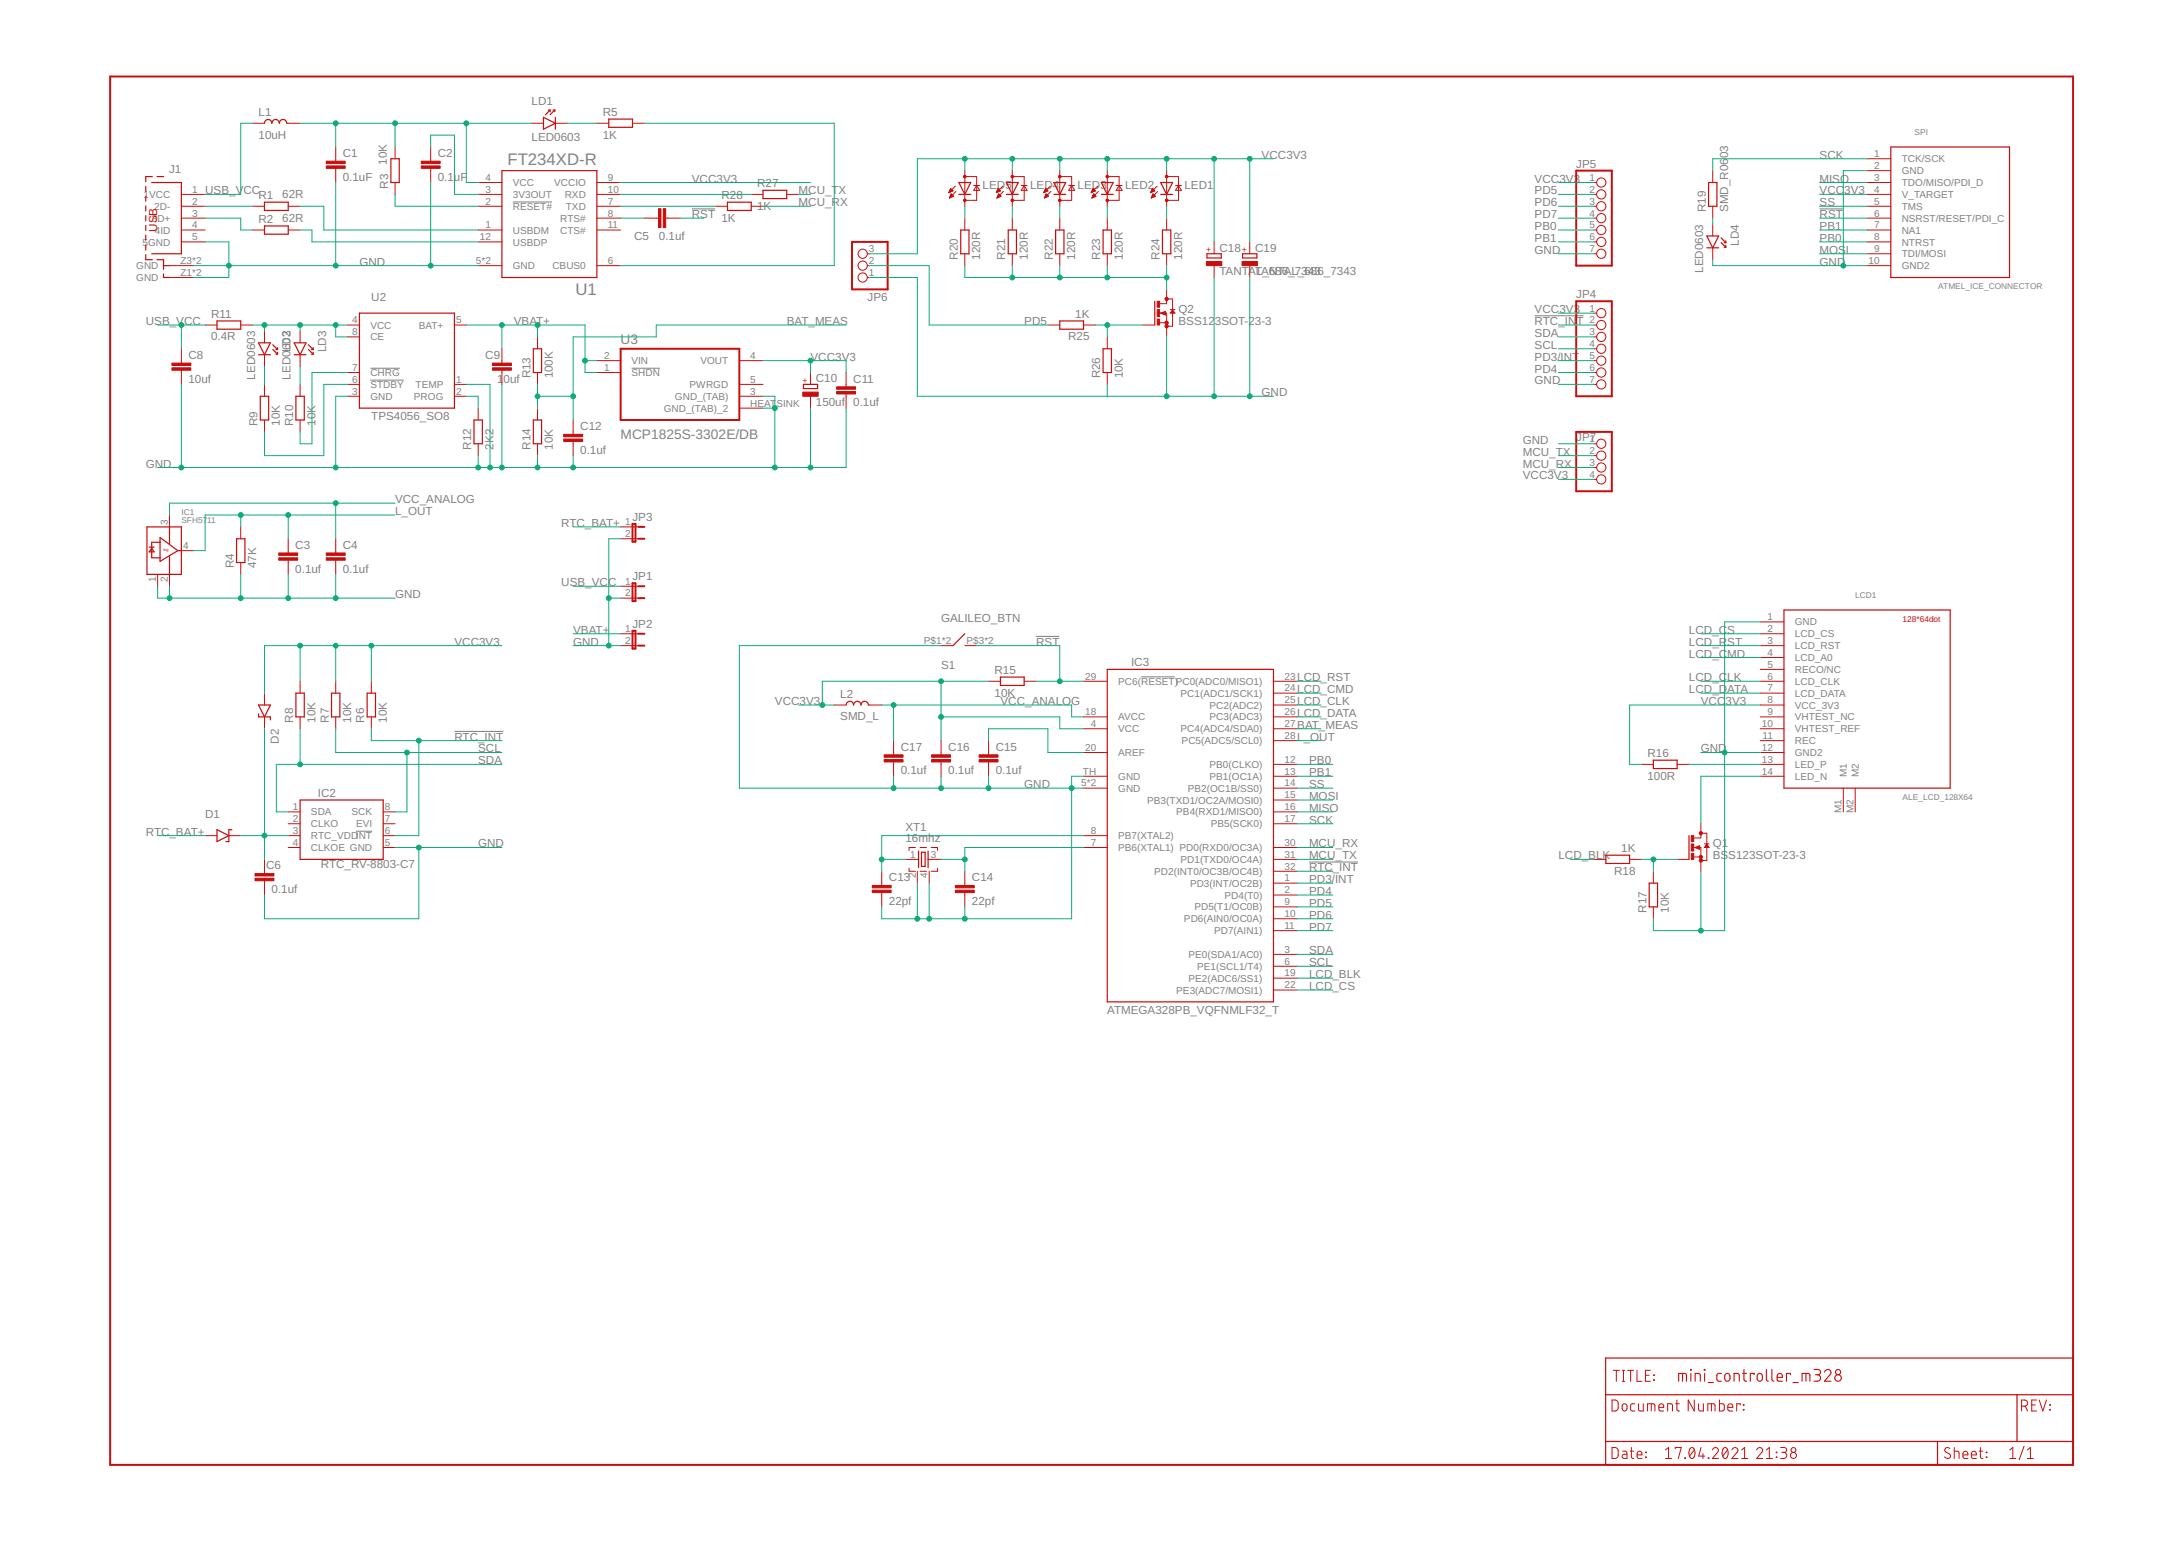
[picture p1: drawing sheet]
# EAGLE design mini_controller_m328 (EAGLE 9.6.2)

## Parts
C1  0.1uF  SMD_C0603  [0603]
C2  0.1uF  SMD_C0603  [0603]
C3  0.1uf  SMD_C0603  [0603]
C4  0.1uf  SMD_C0603  [0603]
C5  0.1uf  SMD_C0603  [0603]
C6  0.1uf  SMD_C0603  [0603]
C8  10uf  SMD_C1206  [1206]
C9  10uf  SMD_C1206  [1206]
C10  150uf  TANTAL_150UF_3528  [KA-3528ASYC]
C11  0.1uf  SMD_C0603  [0603]
C12  0.1uf  SMD_C0603  [0603]
C13  22pf  SMD_C0603  [0603]
C14  22pf  SMD_C0603  [0603]
C15  0.1uf  SMD_C0603  [0603]
C16  0.1uf  SMD_C0603  [0603]
C17  0.1uf  SMD_C0603  [0603]
C18  TANTAL_686_7343  [D/7343-31R]
C19  TANTAL_686_7343  [D/7343-31R]
D1  D_SOD323  [SOD-323_D]
D2  D_SOD323  [SOD-323_D]
IC1  SFH5711  [SFH5711]
IC2  RTC_RV-8803-C7  [C7_RTC]
IC3  ATMEGA328PB_VQFNMLF32_T  [MLF32-TH]
J1  MINI_USB_TYP_B_@  [65100516121]
JP1  JP1E  [JP1]
JP2  JP1E  [JP1]
JP3  JP1E  [JP1]
JP4  PINHD-1X7  [1X07]
JP5  PINHD-1X7  [1X07]
JP6  PINHD-1X3  [1X03]
JP7  PINHD-1X4  [1X04]
L1  10uH  SMD_L  [0805]
L2  SMD_L  [0805]
LCD1  ALE_LCD_128X64  [ALE_LCD_14PIN_CONNECTOR]
LD1  LED0603  [0603_P]
LD2  LED0603  [0603_P]
LD3  LED0603  [0603_P]
LD4  LED0603  [0603_P]
LED1  GM5BW96385A  [GM5BW96385A]
LED2  GM5BW96385A  [GM5BW96385A]
LED3  GM5BW96385A  [GM5BW96385A]
LED4  GM5BW96385A  [GM5BW96385A]
LED5  GM5BW96385A  [GM5BW96385A]
Q1  BSS123SOT-23-3  [SOT-23(3)]
Q2  BSS123SOT-23-3  [SOT-23(3)]
R1  62R  SMD_R0603  [0603]
R2  62R  SMD_R0603  [0603]
R3  10K  SMD_R0603  [0603]
R4  47K  SMD_R0603  [0603]
R5  1K  SMD_R0603  [0603]
R6  10K  SMD_R0603  [0603]
R7  10K  SMD_R0603  [0603]
R8  10K  SMD_R0603  [0603]
R9  10K  SMD_R0603  [0603]
R10  10K  SMD_R0603  [0603]
R11  0.4R  SMD_R1206  [1206]
R12  2K2  SMD_R0603  [0603]
R13  100K  SMD_R0603  [0603]
R14  10K  SMD_R0603  [0603]
R15  10K  SMD_R0603  [0603]
R16  100R  SMD_R0603  [0603]
R17  10K  SMD_R0603  [0603]
R18  1K  SMD_R0603  [0603]
R19  SMD_R0603  [0603]
R20  120R  SMD_R1206  [1206]
R21  120R  SMD_R1206  [1206]
R22  120R  SMD_R1206  [1206]
R23  120R  SMD_R1206  [1206]
R24  120R  SMD_R1206  [1206]
R25  1K  SMD_R0603  [0603]
R26  10K  SMD_R0603  [0603]
R27  1K  SMD_R0603  [0603]
R28  1K  SMD_R0603  [0603]
S1  GALILEO_BTN  [GALILEO_VERT_BTN]
SPI  ATMEL_ICE_CONNECTOR  [MINI10P_SPI/JTAG/PDI]
U1  FT234XD-R  [IC_FT234XD-R]
U2  TPS4056_SO8  [SO8]
U3  MCP1825S-3302E/DB  [SOT230P700X180-4N]
XT1  16mhz  QUARTZ_ZQ  [QUARTZ_3X3MM]

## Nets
!CHRG: R10.1 U2.7(!CHRG)
!RST: C5.2 IC3.29(PC6(!RESET!)) R15.2 S1.P$3 S1.P$4 SPI.6(NSRST/RESET/PDI_C)
!RTC_INT: IC2.6(!INT) IC3.32(PD2(INT0/OC3B/OC4B)) JP4.2 R6.1
BAT_MEAS: C12.1 IC3.27(PC4(ADC4/SDA0)) R13.1 R14.2
DM1: J1.2(2D-) R1.1
DM2: R1.2 U1.1(USBDM)
DP1: J1.3(3D+) R2.1
DP2: R2.2 U1.12(USBDP)
GND: C1.2 C2.2 C3.2 C4.2 C6.2 C8.2 C9.2 C10.M(-) C11.2 C12.2 C13.2 C14.2 C15.2 C16.2 C17.2 C18.- C19.- IC1.1 IC1.2 IC2.5(GND) IC3.5(GND) IC3.21(GND) IC3.TH(GND) J1.5(5GND) J1.Z1(GND) J1.Z2(GND) J1.Z3(GND) J1.Z4(GND) JP1.2 JP2.2 JP3.2 JP4.7 JP5.7 JP6.1 JP7.1 LCD1.1(GND) LCD1.12(GND2) LD4.1(K) Q1.2(S) Q2.2(S) R4.1 R12.1 R14.1 R17.1 R26.1 S1.P$1 S1.P$2 SPI.2(GND) SPI.10(GND2) U1.5(GND) U1.13(GND) U2.1(TEMP) U2.3(GND) U3.3(GND_(TAB)) U3.HEATSINK(GND_(TAB)_2) XT1.2 XT1.4
L_OUT: C3.1 IC1.4 IC3.28(PC5(ADC5/SCL0)) R4.2
LCD_BLK: IC3.19(PE2(ADC6/SS1)) R18.2
LCD_CLK: IC3.25(PC2(ADC2)) LCD1.6(LCD_CLK)
LCD_CMD: IC3.24(PC1(ADC1/SCK1)) LCD1.4(LCD_A0)
LCD_CS: IC3.22(PE3(ADC7/MOSI1)) LCD1.2(LCD_CS)
LCD_DATA: IC3.26(PC3(ADC3)) LCD1.7(LCD_DATA)
LCD_RST: IC3.23(PC0(ADC0/MISO1)) LCD1.3(LCD_RST)
MCU_RX: IC3.30(PD0(RXD0/OC3A)) JP7.3 R28.2
MCU_TX: IC3.31(PD1(TXD0/OC4A)) JP7.2 R27.2
MISO: IC3.16(PB4(RXD1/MISO0)) SPI.3(TDO/MISO/PDI_D)
MOSI: IC3.15(PB3(TXD1/OC2A/MOSI0)) SPI.9(TDI/MOSI)
N$1: LCD1.13(LED_P) R16.2
N$2: LCD1.14(LED_N) Q1.3(D)
N$3: R9.1 U2.6(!STDBY)
N$4: Q1.1(G) R17.2 R18.1
N$5: LD2.1(K) R9.2
N$6: LD3.1(K) R10.2
N$7: C1.1 L1.2 LD1.2(A) R3.2 U1.4(VCC)
N$8: C13.1 IC3.8(PB7(XTAL2)) XT1.1
N$9: C2.1 U1.3(3V3OUT)
N$10: LD1.1(K) R5.1
N$11: R5.2 U1.6(CBUS0)
N$12: C14.1 IC3.7(PB6(XTAL1)) XT1.3
N$13: LD2.2(A) LD3.2(A) R11.2 U2.4(VCC) U2.8(CE)
N$14: R27.1 U1.10(RXD)
N$15: C5.1 U1.8(RTS#)
N$16: LD4.2(A) R19.1
N$17: LED5.C R20.2
N$18: R12.2 U2.2(PROG)
N$19: C6.1 D1.K D2.K IC2.3(RTC_VDD)
N$20: C15.1 IC3.20(AREF)
N$21: LED4.C R21.2
N$22: LED3.C R22.2
N$23: LED2.C R23.2
N$24: LED1.C R24.2
N$25: Q2.1(G) R25.1 R26.2
N$26: Q2.3(D) R20.1 R21.1 R22.1 R23.1 R24.1
N$27: R28.1 U1.7(TXD)
PB0: IC3.12(PB0(CLKO)) JP5.5 SPI.8(NTRST)
PB1: IC3.13(PB1(OC1A)) JP5.6 SPI.7(NA1)
PD3/INT: IC3.1(PD3(INT/OC2B)) JP4.5
PD4: IC3.2(PD4(T0)) JP4.6
PD5: IC3.9(PD5(T1/OC0B)) JP5.2 JP6.2 R25.2
PD6: IC3.10(PD6(AIN0/OC0A)) JP5.3
PD7: IC3.11(PD7(AIN1)) JP5.4
RTC_BAT+: D1.A JP3.1
SCK: IC3.17(PB5(SCK0)) R19.2 SPI.1(TCK/SCK)
SCL: IC2.8(SCK) IC3.6(PE1(SCL1/T4)) JP4.4 R7.1
SDA: IC2.1(SDA) IC3.3(PE0(SDA1/AC0)) JP4.3 R8.1
SER_RST: R3.1 U1.2(!RESET#)
SS: IC3.14(PB2(OC1B/SS0)) SPI.5(TMS)
USB_VCC: C8.1 J1.1(1VCC) JP1.1 L1.1 R11.1
VBAT+: C9.1 JP2.1 R13.2 U2.5(BAT+) U3.1(!SHDN) U3.2(VIN)
VCC3V3: C10.P(+) C11.1 C16.1 C18.+ C19.+ D2.A IC3.4(VCC) JP4.1 JP5.1 JP6.3 JP7.4 L2.1 LCD1.8(VCC_3V3) LED1.A LED2.A LED3.A LED4.A LED5.A R6.2 R7.2 R8.2 R15.1 R16.1 SPI.4(V_TARGET) U1.9(VCCIO) U3.4(VOUT)
VCC_ANALOG: C4.1 C17.1 IC1.3 IC3.18(AVCC) L2.2
Unconnected: IC2.2(CLKO) IC2.4(CLKOE) IC2.7(EVI) J1.4(4ID) LCD1.5(RECO/NC) LCD1.9(VHTEST_NC) LCD1.10(VHTEST_REF) LCD1.11(REC) LCD1.M1 LCD1.M2 U1.11(CTS#) U3.5(PWRGD)

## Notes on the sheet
- CS
- DC
- RST
